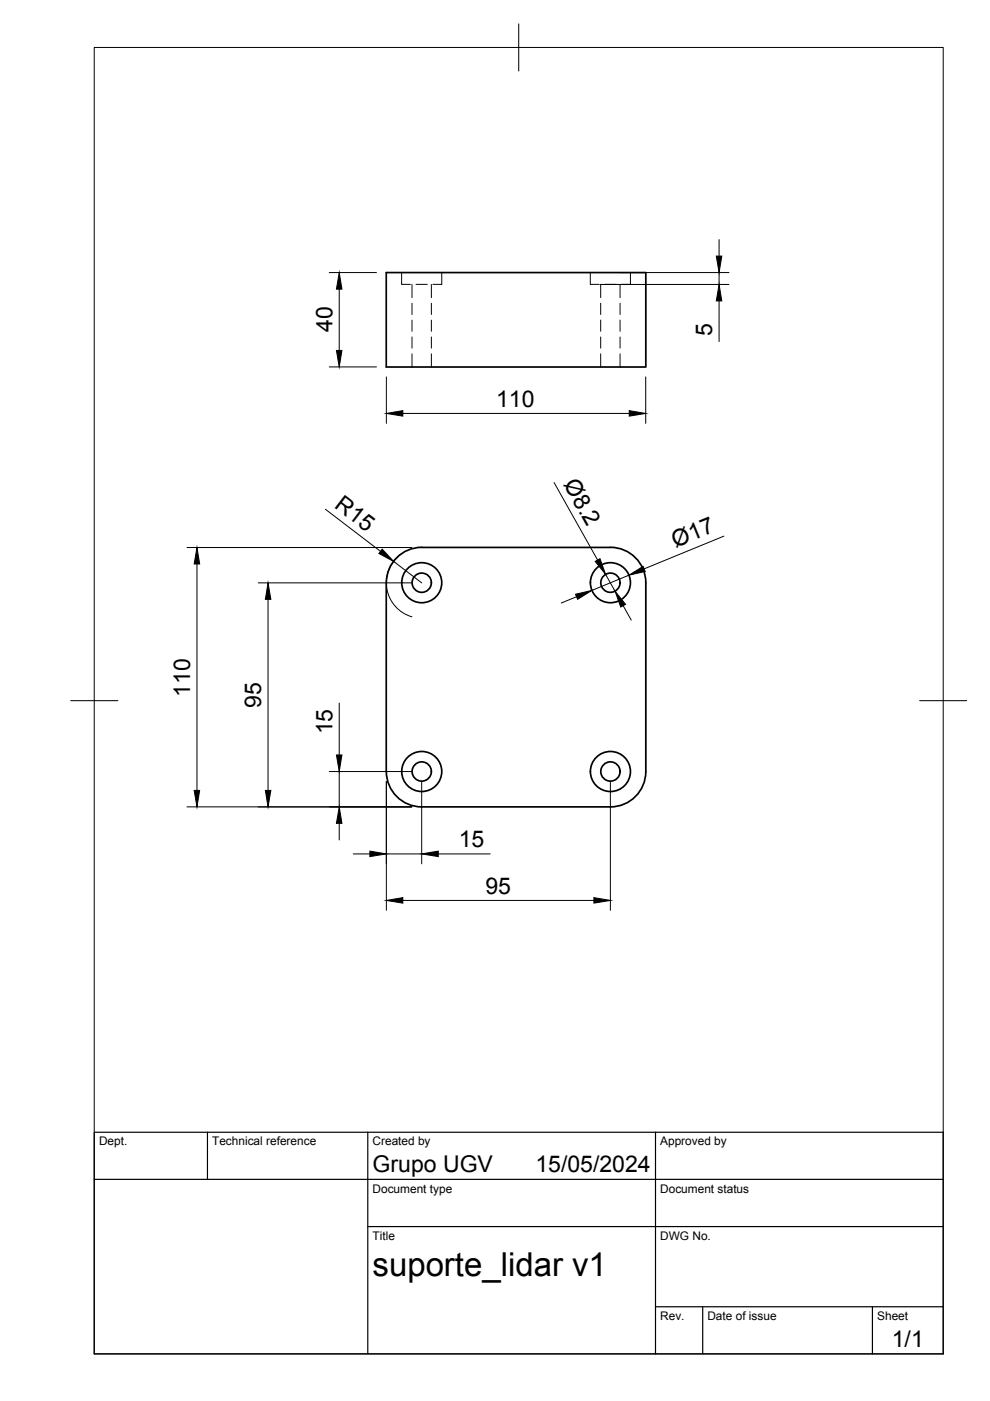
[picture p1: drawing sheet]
<svg xmlns="http://www.w3.org/2000/svg" width="210mm" height="297mm" viewBox="0 0 210 297" stroke-linecap="round" stroke-linejoin="round" font-family="sans-serif">
<!-- layer: Hidden -->
<g fill="none" stroke="#000" stroke-width=".21">
<path d="M85.2 57.8v2.5h1.8M93.7 57.8v2.5h-1.9M125.2 57.8v2.5h1.8M133.7 57.8v2.5h-1.9M87.4 60.3v2.8M87.4 64.3v2.4M87.4 67.9v2.3M87.4 71.4v2.4M87.4 75v2.8M88.2 60.3h2.4M91.5 60.3v2.8M91.5 64.3v2.4"/>
<path d="M91.5 67.9v2.3M91.5 71.4v2.4M91.5 75v2.8M127.4 60.3v2.8M127.4 64.3v2.4M127.4 67.9v2.3M127.4 71.4v2.4M127.4 75v2.8M128.2 60.3h2.4M131.5 60.3v2.8M131.5 64.3v2.4M131.5 67.9v2.3"/>
<path d="M131.5 71.4v2.4M131.5 75v2.8"/>
</g>
<!-- layer: Visible -->
<g fill="none" stroke="#000" stroke-width=".36">
<path d="M81.9 57.8h55v20h-55zM89.4 116.1h40M89.4 116a7.5 7.5 0 0 0-7.5 7.5v40.1a7.5 7.5 0 0 0 7.5 7.5h40M129.4 116a7.5 7.5 0 0 1 7.5 7.5v40.1a7.5 7.5 0 0 1-7.5 7.5"/>
<circle cx="89.4" cy="123.5" r="2.04"/>
<circle cx="89.4" cy="123.5" r="4.2"/>
<circle cx="129.4" cy="123.5" r="2.04"/>
<circle cx="129.4" cy="123.5" r="4.2"/>
<circle cx="89.4" cy="163.6" r="2.04"/>
<circle cx="89.4" cy="163.6" r="4.2"/>
<circle cx="129.4" cy="163.6" r="2.04"/>
<circle cx="129.4" cy="163.6" r="4.2"/>
</g>
<!-- layer: BORDER -->
<path d="M20 10.1h180v276.9h-180zM110 5.1v10M15 148.6h10M195 148.6h10" fill="none" stroke="#000" stroke-width=".21"/>
<!-- layer: TITLEBLOCK -->
<path d="M20 240.1h180v46.9h-180zM20 250h180M44 240.1v9.9M78 240.1v46.9M139 240.1v46.9M78 260.1h122M139 277.1h61M149 277.1v9.9M185 277.1v9.9" fill="none" stroke="#000" stroke-width=".25"/>
<!-- layer: FD_Dimensions -->
<g fill="none" stroke="#000" stroke-width=".21">
<path d="M69.8 57.8h10M131.5 57.8h23.1M152.5 50.8v3.5M152.5 57.8v2.5M69.8 77.8h10M71.9 61.3v13M81.9 79.9v9.9M127.3 60.3h27.3M136.9 79.9v9.9M152.5 63.8v8.6M85.4 87.7h48M39.6 116.1h47.7"/>
<path d="M41.8 119.6v48M69 108l11.7 8.9M83.5 119l5.9 4.6M84.9 117.5a7.5 7.5 0 0 0-2.9 7.4 7.5 7.5 0 0 0 5.3 5.9M117.5 102.3l9.2 16.4M153.5 113.7l-16.9 6.9M54.7 123.6h32.6M56.8 127.1v40.5M122.2 126.5l-3.2 1.4M128.4 121.8l2 3.6M132.1 128.4l1.7 3.1M133.3 121.9l-7.8 3.3"/>
<path d="M71.9 149.1v11M39.6 171.1h47.7M69.8 163.6h17.5M71.9 163.6v7.5M71.9 174.6v3.5M81.9 165.7v27.3M89.4 165.7v17.4M129.4 165.7v27.3M74.9 181h3.5M81.9 181h7.5M85.4 190.9h40.5M92.9 181h11"/>
</g>
<g fill="#000" stroke="#000" stroke-width=".21">
<path d="M151.9 54.3h1.1l-.5 3.5zM71.3 74.3h1.2l-.6 3.5zM71.9 57.8l.6 3.5h-1.2zM152.5 60.3l.5 3.5h-1.1zM81.9 87.7l3.5-.6v1.1zM133.4 87.1l3.5 .6-3.5 .5zM41.8 116.1l.5 3.5h-1.1zM81 116.4l2.5 2.6-3.2-1.6zM126.2 119l1-.5 1.2 3.3zM56.8 123.6l.6 3.5h-1.1zM122 126l3.5-.8-3 1.9zM130.4 125.4l2.2 2.7-1 .6z"/>
<path d="M133.3 121.9l3.1-1.8 .4 1.1zM41.2 167.6h1.1l-.5 3.5zM56.3 167.6h1.1l-.6 3.5zM71.9 171.1l.6 3.5h-1.2zM71.3 160.1h1.2l-.6 3.5zM78.4 180.5l3.5 .5-3.5 .6zM81.9 190.9l3.5-.6v1.2zM89.4 181l3.5-.5v1.1zM125.9 190.3l3.5 .6-3.5 .6z"/>
</g>
<text font-size="7" x="79" y="270.6">suporte_lidar v1</text>
<g font-size="4.9">
<text x="70.5" y="70.4" transform="rotate(-90 70.5 70.4)">40</text>
<text x="151" y="71.2" transform="rotate(-90 151 71.2)">5</text>
<text x="105.2" y="86.2">110</text>
<text x="70.7" y="107.4" transform="rotate(37 70.7 107.4)">R15</text>
<text x="119.4" y="102.6" transform="rotate(61 119.4 102.6)">Ø8.2</text>
<text x="143.3" y="116.2" transform="rotate(-22 143.3 116.2)">Ø17</text>
<text x="40.3" y="147.8" transform="rotate(-90 40.3 147.8)">110</text>
<text x="55.4" y="150" transform="rotate(-90 55.4 150)">95</text>
<text x="70.5" y="155.7" transform="rotate(-90 70.5 155.7)">15</text>
<text x="97.3" y="179.6">15</text>
<text x="102.9" y="189.4">95</text>
<text x="79" y="248.5">Grupo UGV</text>
<text x="113.5" y="248.5">15/05/2024</text>
<text x="189.1" y="285.7">1/1</text>
</g>
<g font-size="2.5">
<text x="21" y="242.9">Dept.</text>
<text x="45" y="242.9">Technical reference</text>
<text x="79" y="242.9">Created by</text>
<text x="140" y="242.9">Approved by</text>
<text x="79" y="252.8">Document type</text>
<text x="140" y="252.8">Document status</text>
<text x="79" y="262.9">Title</text>
<text x="140" y="262.9">DWG No.</text>
<text x="140" y="279.9">Rev.</text>
<text x="150" y="279.9">Date of issue</text>
<text x="186" y="279.9">Sheet</text>
</g>
</svg>
